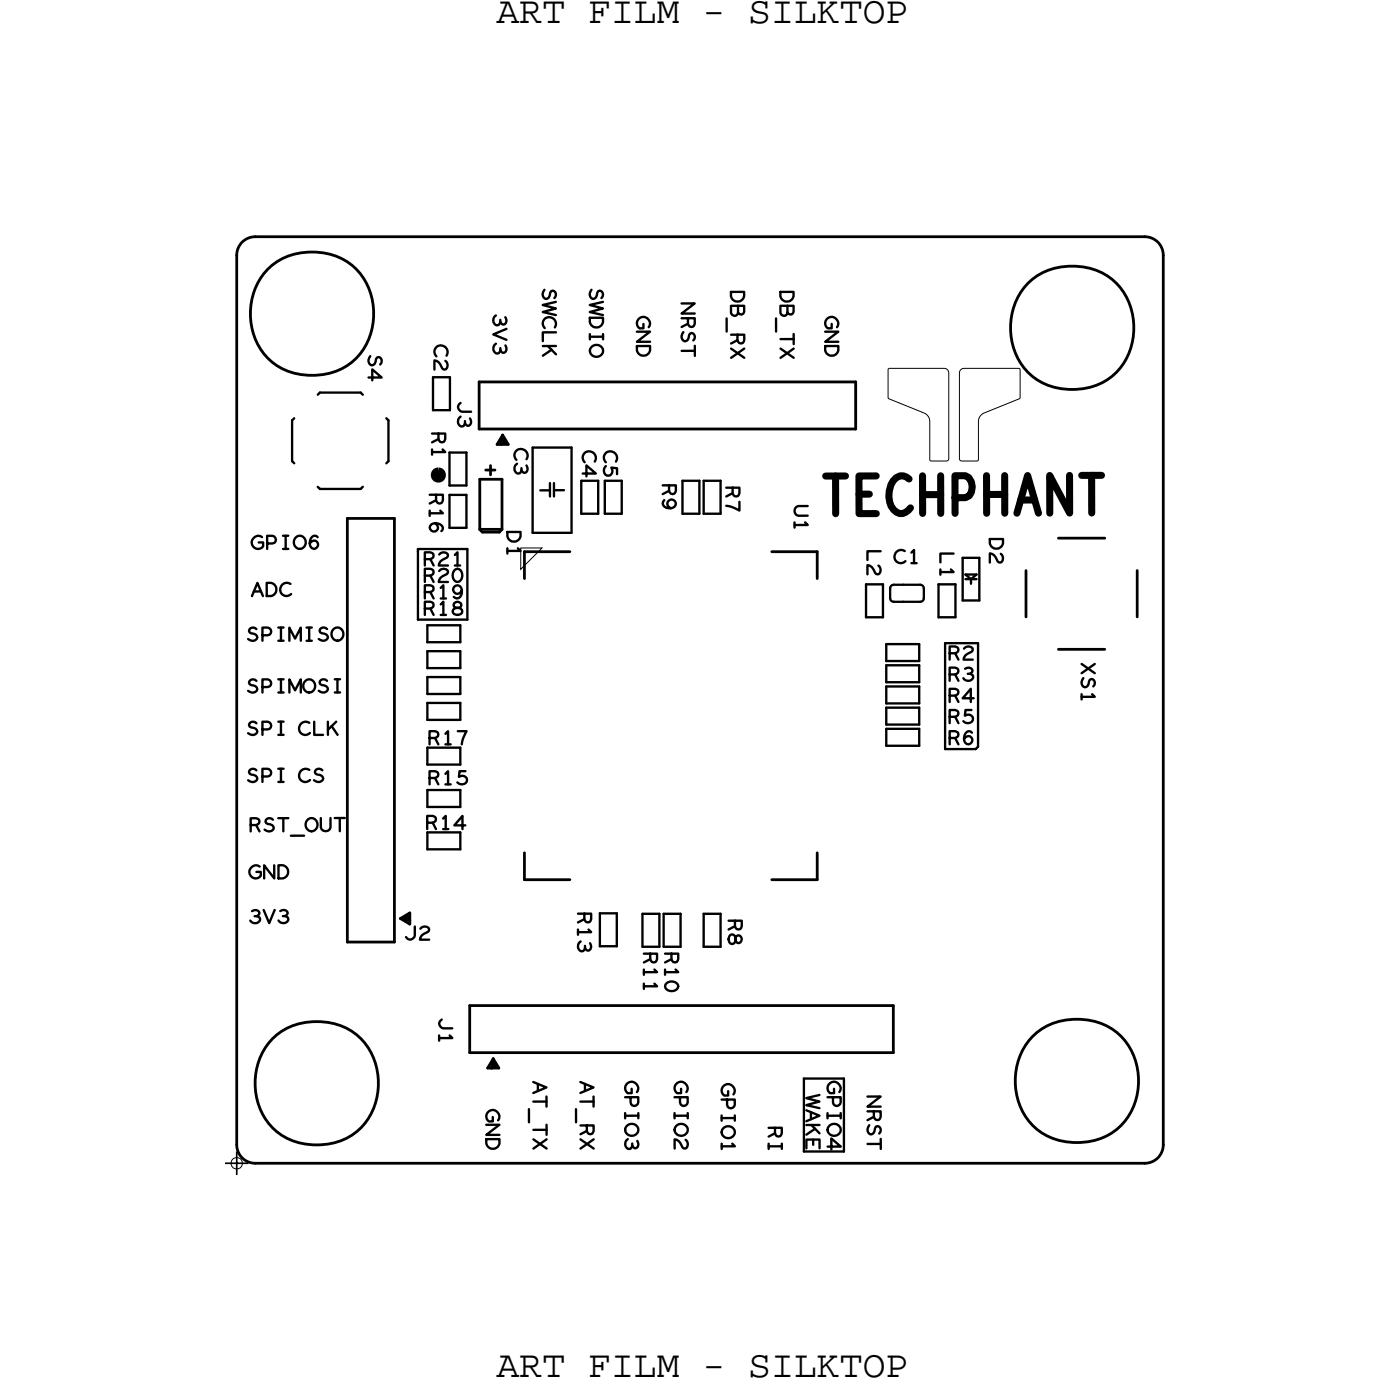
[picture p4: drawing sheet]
<svg xmlns="http://www.w3.org/2000/svg" width="76mm" height="76mm" viewBox="0 0 76 76" stroke-linecap="round" stroke-linejoin="round" font-family="sans-serif">
<!-- layer: Board Outline -->
<path d="M47.9 19.9h3l.3 .1-.1 4.9-.9-.1v-2.1l-.2-.3-2.1-.9zM51.9 19.9h.1h3v1.6l-1.9 .8-.3 .2-.1 2.4h-.8l-.1-.1v-4.7z" fill="none" stroke="#000" stroke-width=".05"/>
<path d="M12.8 13.8v48zM13.8 12.8h48zM13.8 12.8a1 1 0 0 0-1 1M61.8 12.8a1 1 0 0 1 1 1M62.8 13.8v48zM12.8 61.8a1 1 0 0 0 1 1M13.8 62.8h48zM62.8 61.8a1 1 0 0 1-1 1" fill="none" stroke="#000" stroke-width=".15"/>
<!-- layer: Components -->
<g fill="none" stroke="#000" stroke-width=".15">
<path d="M18.7 28h2.6zM18.7 28v22.8zM21.3 28v22.8zM25.9 20.6h20.3zM25.9 20.6v2.6zM25.9 23.2h20.3zM25.9 28.6l.1 .1zM25.9 25.9v2.7zM25.9 28.6h1.2zM25.9 25.9h1.2zM26 28.7h1zM26.2 25.4h.5z"/>
<path d="M26.5 25.1v.5zM26.8 24h.6zM27 24l.2-.1zM27.1 28.6l-.1 .1zM27.1 25.9v2.7zM27.1 23.5l.3 .5zM27.1 23.7l.1 .2zM27.1 23.5l-.1 .5zM27.1 23.5l-.3 .5zM28.3 29.8v1.4zM28.3 29.8h2.5zM41.6 29.8h2.5z"/>
<path d="M44.1 29.8v1.4zM46.2 20.6v2.6zM55.4 30.8v2.5zM57.1 29h2.5zM57.1 35h2.5zM61.4 30.8v2.5zM18.7 50.8h2.6zM21.6 49.6l.5-.3zM21.8 49.6l.2-.1zM22 49.5l.1 .2zM22.1 49.3v.6zM25.3 54.3v2.5z"/>
<path d="M25.3 56.8h22.9zM25.3 54.3h22.9zM26.3 57.6h.6zM26.5 57.6l.2-.1zM26.6 57.1l.3 .5zM26.6 57.3l.1 .2zM26.6 57.1l-.1 .5zM26.6 57.1l-.3 .5zM28.3 46v1.5zM28.3 47.5h2.5zM41.6 47.5h2.5zM44.1 46v1.5z"/>
<path d="M48.2 54.3v2.5z"/>
<circle cx="16.8" cy="17" r="3.4"/>
<circle cx="57.9" cy="17.7" r="3.4"/>
<circle cx="17.1" cy="58.5" r="3.4"/>
<circle cx="58.1" cy="58.4" r="3.4"/>
</g>
<path d="M28.1 29.6h1.2l-1.2 1.1z" fill="none" stroke="#000" stroke-width=".05"/>
<path d="M23.5 25.5l.2-.1 .1 .1v.2l-.1 .1-.2-.1z" fill="none" stroke="#000" stroke-width=".41"/>
<g fill="none" stroke="#000" stroke-width=".13">
<path d="M15.8 22.7v2.2zM15.8 24.9l.1 .1zM15.9 22.6l-.1 .1zM17.1 26.3l.2 .1zM17.3 21.2l-.2 .1zM17.3 26.4h2.2zM17.3 21.2h2.2zM19.5 26.4l.1-.1zM19.5 21.2l.1 .1zM20.8 25l.2-.1zM20.8 22.6l.2 .1zM21 22.7v2.2z"/>
<path d="M23.1 33.7h1.7zM23.1 35.1h1.7zM23.1 36.5h1.7zM23.1 37.9h1.7zM23.1 34.7h1.7zM23.1 33.7v1zM23.1 36.1h1.7zM23.1 35.1v1zM23.1 37.5h1.7zM23.1 36.5v1zM23.1 38.8h1.7zM23.1 37.9v.9z"/>
<path d="M23.4 20.4v1.7zM23.4 22.1h.9zM24.3 28.5h.9zM24.3 24.4v1.8zM24.3 26.2h.9zM24.3 26.7h.9zM24.3 24.4h.9zM24.3 20.4v1.7zM24.8 33.7v1zM24.8 35.1v1zM24.8 36.5v1zM24.8 37.9v.9z"/>
<path d="M25.2 26.7v1.8zM25.2 24.4v1.8zM28.7 28.8h2.1zM28.7 24.2h2.1zM28.7 24.2v4.6zM29.2 26.5h.5zM29.7 26.1v.7zM29.9 26.5h.5zM29.9 26.1v.7zM30.8 24.2v4.6zM31.4 25.9v1.8zM31.4 27.7h.9z"/>
<path d="M32.3 25.9v1.8zM32.6 25.9v1.8zM32.6 27.7h1zM33.6 25.9v1.8zM36.8 27.7h.9zM36.8 25.9h.9zM37.7 25.9v1.8zM38 25.9v1.8zM38 27.7h.9zM38 25.9h.9zM46.7 31.5v1.8zM46.7 33.3h.9z"/>
<path d="M46.7 31.5h.9zM47.6 31.5v1.8zM47.8 39.3h1.8zM47.8 38.2h1.8zM47.8 37h1.8zM47.8 35.9h1.8zM47.8 34.8h1.8zM47.8 39.3v.9zM47.8 38.2v.9zM47.8 39.1h1.8zM47.8 37v1zM47.8 38h1.8z"/>
<path d="M47.8 35.9v.9zM47.8 36.8h1.8zM47.8 34.8v.9zM47.8 35.7h1.8zM49.6 39.3v.9zM49.6 38.2v.9zM49.6 37v1zM49.6 35.9v.9zM49.6 34.8v.9zM50.6 31.5v1.8zM50.6 33.3h1zM51.6 31.5v1.8z"/>
<path d="M51.9 32.4h.9zM51.9 30.1v2.3zM51.9 30.1h.9zM52.1 31h.6zM52.1 31.3h.6zM52.1 31l.3 .3zM52.4 31.3l.3-.3zM52.4 31.3v.2zM52.8 30.1v2.3zM23.1 40.3v1zM23.1 42.6v.9zM23.1 43.5h1.7z"/>
<path d="M23.1 44.9v.9zM23.1 45.8h1.7zM24.8 40.3v1zM24.8 42.6v.9zM24.8 44.9v.9zM32.4 49.3h.9zM32.4 49.3v1.8zM32.4 51.1h.9zM33.3 49.3v1.8zM34.7 49.3v1.8zM34.7 49.3h.9zM35.6 49.3v1.8z"/>
<path d="M35.8 49.3v1.8zM35.8 49.3h.9zM36.7 49.3v1.8zM38 49.3v1.8zM38 51.1h.9zM38 49.3h.9zM47.8 40.2h1.8z"/>
</g>
<path d="M48 31.8v.5zM48 32.3l.2 .2M48.2 32.5h.5zM48.2 31.6l-.2 .2M48.2 31.6h.5zM48.7 32.5h1zM48.7 31.6h1zM49.7 31.6l.2 .2M49.9 31.8v.5zM49.9 32.3l-.2 .2" fill="none" stroke="#000" stroke-width=".12"/>
<!-- layer: Drawing Origin -->
<path d="M12.5 62.6l.3-.1 .2 .1 .1 .2-.1 .2-.2 .1-.3-.1v-.2z" fill="none" stroke="#000" stroke-width=".05"/>
<path d="M12.1 62.8h1.3M12.8 62.1v1.3" fill="none" stroke="#000" stroke-width=".09"/>
<!-- layer: All Others -->
<path d="M22.6 29.6h2.6zM22.6 33.4h2.6zM22.6 29.8v3.6zM25.2 29.6v3.8zM51 34.7v5.7zM52.8 34.7v5.6zM43.4 58.2v3.9zM43.4 58.2h2.1zM45.5 58.2v3.9zM43.4 62.1h2.1z" fill="none" stroke="#000" stroke-width=".13"/>
<text font-size="3.5" x="44.4" y="27.7">TECHPHANT</text>
<g font-size="2.1">
<text x="26.8" y="1.2">ART FILM - SILKTOP</text>
<text x="26.8" y="74.3">ART FILM - SILKTOP</text>
</g>
<g font-size="1.2">
<text x="26.6" y="16.9" transform="rotate(90 26.6 16.9)">3V3</text>
<text x="29.3" y="15.5" transform="rotate(90 29.3 15.5)">SWCLK</text>
<text x="31.8" y="15.5" transform="rotate(90 31.8 15.5)">SWDIO</text>
<text x="34.4" y="17.1" transform="rotate(90 34.4 17.1)">GND</text>
<text x="36.8" y="16.3" transform="rotate(90 36.8 16.3)">NRST</text>
<text x="39.4" y="15.7" transform="rotate(90 39.4 15.7)">DB_RX</text>
<text x="42.1" y="15.7" transform="rotate(90 42.1 15.7)">DB_TX</text>
<text x="44.5" y="17.1" transform="rotate(90 44.5 17.1)">GND</text>
<text x="19.9" y="19.1" transform="rotate(90 19.9 19.1)">S4</text>
<text x="23.3" y="23.3" transform="rotate(90 23.3 23.3)">R1</text>
<text x="23.4" y="18.6" transform="rotate(90 23.4 18.6)">C2</text>
<text x="24.7" y="21.6" transform="rotate(90 24.7 21.6)">J3</text>
<text x="13.5" y="29.6">GPIO6</text>
<text x="23.2" y="26.6" transform="rotate(90 23.2 26.6)">R16</text>
<text x="27.4" y="28.6" transform="rotate(90 27.4 28.6)">D1</text>
<text x="27.8" y="24.2" transform="rotate(90 27.8 24.2)">C3</text>
<text x="31.4" y="24.3" transform="rotate(90 31.4 24.3)">C4</text>
<text x="32.6" y="24.3" transform="rotate(90 32.6 24.3)">C5</text>
<text x="35.8" y="26.1" transform="rotate(90 35.8 26.1)">R9</text>
<text x="39.2" y="26.2" transform="rotate(90 39.2 26.2)">R7</text>
<text x="42.9" y="27.2" transform="rotate(90 42.9 27.2)">U1</text>
<text x="46.8" y="29.6" transform="rotate(90 46.8 29.6)">L2</text>
<text x="50.7" y="29.8" transform="rotate(90 50.7 29.8)">L1</text>
<text x="53.4" y="29" transform="rotate(90 53.4 29)">D2</text>
<text x="13.3" y="34.6">SPIMISO</text>
<text x="13.5" y="32.2">ADC</text>
<text x="22.8" y="30.5">R21</text>
<text x="22.8" y="31.4">R20</text>
<text x="22.8" y="32.3">R19</text>
<text x="22.8" y="33.2">R18</text>
<text x="48.2" y="30.4">C1</text>
<text x="51.1" y="35.6">R2</text>
<text x="58.4" y="35.7" transform="rotate(90 58.4 35.7)">XS1</text>
<text x="13.3" y="39.7">SPI CLK</text>
<text x="13.3" y="37.4">SPIMOSI</text>
<text x="23.1" y="40.2">R17</text>
<text x="51.1" y="36.7">R3</text>
<text x="51.1" y="39">R5</text>
<text x="51.1" y="37.9">R4</text>
<text x="51.1" y="40.2">R6</text>
<text x="13.3" y="42.2">SPI CS</text>
<text x="13.4" y="44.9">RST_OUT</text>
<text x="13.4" y="47.4">GND</text>
<text x="22.9" y="44.7">R14</text>
<text x="23.1" y="42.3">R15</text>
<text x="13.4" y="49.8">3V3</text>
<text x="21.8" y="50.7">J2</text>
<text x="31.2" y="49.2" transform="rotate(90 31.2 49.2)">R13</text>
<text x="34.7" y="51.3" transform="rotate(90 34.7 51.3)">R11</text>
<text x="35.9" y="51.3" transform="rotate(90 35.9 51.3)">R10</text>
<text x="39.3" y="49.6" transform="rotate(90 39.3 49.6)">R8</text>
<text x="23.7" y="54.9" transform="rotate(90 23.7 54.9)">J1</text>
<text x="26.2" y="59.9" transform="rotate(90 26.2 59.9)">GND</text>
<text x="28.8" y="58.3" transform="rotate(90 28.8 58.3)">AT_TX</text>
<text x="31.3" y="58.3" transform="rotate(90 31.3 58.3)">AT_RX</text>
<text x="33.7" y="58.3" transform="rotate(90 33.7 58.3)">GPIO3</text>
<text x="36.4" y="58.3" transform="rotate(90 36.4 58.3)">GPIO2</text>
<text x="38.9" y="58.5" transform="rotate(90 38.9 58.5)">GPIO1</text>
<text x="43.5" y="59.1" transform="rotate(90 43.5 59.1)">WAKE</text>
<text x="44.7" y="58.3" transform="rotate(90 44.7 58.3)">GPIO4</text>
<text x="46.8" y="59.1" transform="rotate(90 46.8 59.1)">NRST</text>
<text x="41.5" y="60.7" transform="rotate(90 41.5 60.7)">RI</text>
</g>
</svg>
